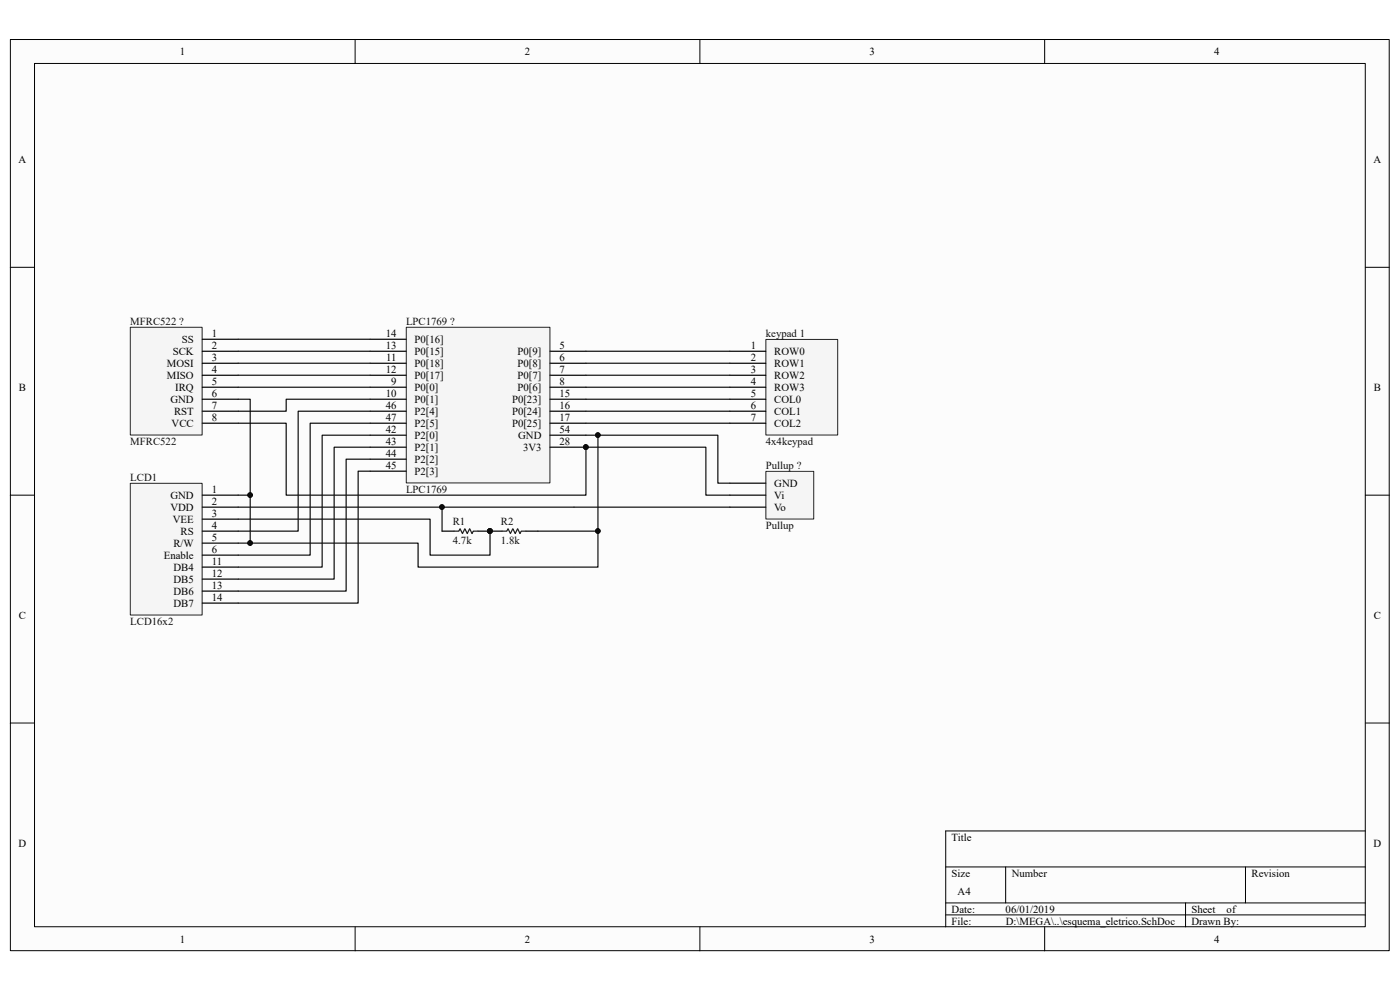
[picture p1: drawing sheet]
<svg xmlns="http://www.w3.org/2000/svg" width="297mm" height="210mm" viewBox="0 0 297 210" stroke-linecap="round" stroke-linejoin="round" font-family="sans-serif">
<path d="M2.2 8.4h292.5v193.3h-292.5z" fill="#fcfcfc"/>
<path d="M2.2 8.4h292.5v193.3h-292.5z" fill="none" stroke="#000" stroke-width=".21"/>
<path d="M7.4 13.5h282.2v183.1h-282.2z" fill="#fcfcfc"/>
<g fill="none" stroke="#000" stroke-width=".21">
<path d="M7.3 13.5h282.3v183.1h-282.3zM75.3 8.4v5.1M148.5 8.4v5.1M221.6 8.4v5.1M2.2 56.7h5.1M289.7 56.7h5.1M2.2 105h5.1M289.7 105h5.1M2.2 153.4h5.1M289.7 153.4h5.1M289.7 176.3h-89.1v20.3M75.3 196.6v5.1"/>
<path d="M148.5 196.6v5.1M200.6 183.9h89.1M200.6 191.5h89.1M200.6 194.1h89.1M213.4 183.9v7.6M221.6 196.6v5.1M251.5 191.5v5.1M264.2 183.9v7.6"/>
</g>
<path d="M93.8 112.7h2.5M101.4 112.7h5.1M111.6 112.7h2.5" fill="none" stroke="#000" stroke-width=".25"/>
<circle cx="103.9" cy="112.6" r=".48" fill="#0e0e0e" stroke="#0e0e0e" stroke-width=".21"/>
<path d="M96.3 112.7h1l.3-.5 .5 1 .5-1 .5 1 .5-1 .5 1 .3-.5h1M106.5 112.7h1l.3-.5 .5 1 .5-1 .5 1 .5-1 .5 1 .3-.5h1" fill="none" stroke="#1c1c1c" stroke-width=".25"/>
<path d="M27.7 102.6h15.2v27.9h-15.2z" fill="#f5f5f5"/>
<path d="M27.6 102.5h15.3v28h-15.3z" fill="none" stroke="#262626" stroke-width=".21"/>
<path d="M42.9 105h7.6M42.9 107.6h7.6M42.9 110.1h7.6M42.9 112.7h7.6M42.9 115.2h7.6M42.9 117.8h7.6M42.9 120.3h7.6M42.9 122.9h7.6M42.9 125.4h7.6M42.9 127.9h7.6" fill="none" stroke="#000" stroke-width=".25"/>
<path d="M162.5 72.1h15.2v20.2h-15.2z" fill="#f5f5f5"/>
<path d="M162.5 72h15.2v20.3h-15.2z" fill="none" stroke="#262626" stroke-width=".21"/>
<path d="M154.8 74.5h7.7M154.8 77.1h7.7M154.8 79.6h7.7M154.8 82.1h7.7M154.8 84.7h7.7M154.8 87.2h7.7M154.8 89.8h7.7" fill="none" stroke="#000" stroke-width=".25"/>
<path d="M86.2 69.5h30.5v32.9h-30.5z" fill="#f5f5f5"/>
<path d="M86.2 69.4h30.5v33h-30.5z" fill="none" stroke="#262626" stroke-width=".21"/>
<g fill="none" stroke="#000" stroke-width=".25">
<path d="M78.5 74.5h7.7M78.5 77.1h7.7M78.5 79.6h7.7M78.5 72h7.7M116.7 74.5h7.6M116.7 77.1h7.6M116.7 79.6h7.6M78.5 82.1h7.7M78.5 84.7h7.7M78.5 87.2h7.7M78.5 89.8h7.7M78.5 94.9h7.7"/>
<path d="M78.5 92.3h7.7M78.5 97.4h7.7M78.5 100h7.7M116.7 82.1h7.6M116.7 84.7h7.6M116.7 87.2h7.6M116.7 89.8h7.6M116.7 94.9h7.6M116.7 92.3h7.6"/>
</g>
<circle cx="124.3" cy="94.8" r=".48" fill="#0e0e0e" stroke="#0e0e0e" stroke-width=".21"/>
<path d="M27.7 69.5h15.2v22.8h-15.2z" fill="#f5f5f5"/>
<path d="M27.6 69.4h15.3v22.9h-15.3z" fill="none" stroke="#262626" stroke-width=".21"/>
<path d="M42.9 72h7.6M42.9 74.5h7.6M42.9 77.1h7.6M42.9 79.6h7.6M42.9 82.1h7.6M42.9 84.7h7.6M42.9 87.2h7.6M42.9 89.8h7.6" fill="none" stroke="#000" stroke-width=".25"/>
<path d="M162.5 100h10.1v10.1h-10.1z" fill="#f5f5f5"/>
<path d="M162.5 100h10.1v10.1h-10.1z" fill="none" stroke="#262626" stroke-width=".21"/>
<path d="M154.8 107.6h7.7M154.8 105h7.7M154.8 102.5h7.7" fill="none" stroke="#000" stroke-width=".25"/>
<g fill="none" stroke="#0e0e0e" stroke-width=".25">
<path d="M50.5 74.5h28M50.5 77.1h28M50.5 79.6h28M50.5 72h28M124.3 74.5h30.5M124.3 77.1h30.5M124.3 79.6h30.5M50.5 89.8h10.2v15.2h63.6v-10.1h25.5v10.1h5M50.5 84.7h2.6v20.3h-2.6M50.5 82.1h28M78.5 84.7h-17.8v2.5h-10.2M78.5 87.2h-15.2v25.5h-12.8"/>
<path d="M78.5 89.8h-12.7v28h-15.3M78.5 92.3h-10.2v28h-17.8M78.5 94.9h-7.6v28h-20.4M78.5 97.4h-5.1v28h-22.9M78.5 100h-2.5v27.9h-25.5M124.3 92.3h2.6v28h-38.2v-5.1h-35.6M124.3 82.1h30.5M124.3 84.7h30.5M124.3 87.2h30.5M124.3 89.8h30.5M126.9 92.3h25.4v10.2h2.5M50.5 110.1h40.7v7.7h12.8v-5.1"/>
<path d="M50.5 107.6h104.3M53.1 105v10.2h-2.6M93.8 107.6v5.1M114.1 112.7h12.8"/>
</g>
<g fill="#0e0e0e" stroke="#0e0e0e" stroke-width=".21">
<circle cx="53.1" cy="105" r=".48"/>
<circle cx="126.8" cy="112.6" r=".48"/>
<circle cx="93.8" cy="107.6" r=".48"/>
<circle cx="103.9" cy="112.6" r=".48"/>
<circle cx="53.1" cy="115.2" r=".48"/>
<circle cx="126.8" cy="92.3" r=".48"/>
<circle cx="124.3" cy="94.8" r=".48"/>
</g>
<g font-size="2.3">
<text x="38.2" y="11.7">1</text>
<text x="111.3" y="11.7">2</text>
<text x="184.5" y="11.7">3</text>
<text x="257.6" y="11.7">4</text>
<text x="3.9" y="34.6">A</text>
<text x="291.4" y="34.6">A</text>
<text x="45" y="71.5">1</text>
<text x="81.8" y="71.5">14</text>
<text x="35.4" y="77.9">MOSI</text>
<text x="36.7" y="75.3">SCK</text>
<text x="38.6" y="72.7">SS</text>
<text x="45" y="74">2</text>
<text x="45" y="76.6">3</text>
<text x="81.8" y="74">13</text>
<text x="81.9" y="76.6">11</text>
<text x="87.9" y="77.9">P0[18]</text>
<text x="87.9" y="75.3">P0[15]</text>
<text x="87.9" y="72.7">P0[16]</text>
<text x="109.8" y="75.3">P0[9]</text>
<text x="109.8" y="77.9">P0[8]</text>
<text x="118.7" y="74">5</text>
<text x="118.7" y="76.6">6</text>
<text x="159.3" y="74">1</text>
<text x="159.3" y="76.6">2</text>
<text x="164.3" y="75.3">ROW0</text>
<text x="164.3" y="77.9">ROW1</text>
<text x="4" y="82.9">B</text>
<text x="35.4" y="80.4">MISO</text>
<text x="37.2" y="82.9">IRQ</text>
<text x="45" y="79.1">4</text>
<text x="45" y="81.7">5</text>
<text x="81.8" y="79.1">12</text>
<text x="83" y="81.7">9</text>
<text x="87.9" y="82.9">P0[0]</text>
<text x="87.9" y="80.4">P0[17]</text>
<text x="109.8" y="80.4">P0[7]</text>
<text x="109.8" y="82.9">P0[6]</text>
<text x="118.7" y="79.1">7</text>
<text x="118.7" y="81.7">8</text>
<text x="159.3" y="79.1">3</text>
<text x="159.3" y="81.7">4</text>
<text x="164.3" y="80.4">ROW2</text>
<text x="164.3" y="82.9">ROW3</text>
<text x="291.5" y="82.9">B</text>
<text x="36.2" y="85.5">GND</text>
<text x="36.9" y="88">RST</text>
<text x="45" y="84.2">6</text>
<text x="45" y="86.7">7</text>
<text x="45" y="89.3">8</text>
<text x="81.8" y="84.2">10</text>
<text x="81.8" y="86.7">46</text>
<text x="81.8" y="89.3">47</text>
<text x="87.9" y="85.5">P0[1]</text>
<text x="87.9" y="88">P2[4]</text>
<text x="108.6" y="85.5">P0[23]</text>
<text x="108.6" y="88">P0[24]</text>
<text x="118.7" y="84.2">15</text>
<text x="118.7" y="86.7">16</text>
<text x="118.7" y="89.3">17</text>
<text x="159.3" y="84.2">5</text>
<text x="159.3" y="86.7">6</text>
<text x="159.3" y="89.3">7</text>
<text x="164.3" y="85.5">COL0</text>
<text x="164.3" y="88">COL1</text>
<text x="36.4" y="90.6">VCC</text>
<text x="81.8" y="91.8">42</text>
<text x="81.8" y="94.4">43</text>
<text x="87.9" y="93.1">P2[0]</text>
<text x="87.9" y="95.6">P2[1]</text>
<text x="87.9" y="90.6">P2[5]</text>
<text x="108.6" y="90.6">P0[25]</text>
<text x="109.9" y="93.1">GND</text>
<text x="111" y="95.6">3V3</text>
<text x="118.7" y="94.4">28</text>
<text x="118.7" y="91.8">54</text>
<text x="164.3" y="90.6">COL2</text>
<text x="81.8" y="96.9">44</text>
<text x="81.8" y="99.4">45</text>
<text x="87.9" y="98.2">P2[2]</text>
<text x="87.9" y="100.7">P2[3]</text>
<text x="36.2" y="105.8">GND</text>
<text x="45" y="104.6">1</text>
<text x="45" y="107.1">2</text>
<text x="164.3" y="105.8">Vi</text>
<text x="164.3" y="103.3">GND</text>
<text x="36.2" y="108.4">VDD</text>
<text x="36.7" y="110.9">VEE</text>
<text x="38.3" y="113.5">RS</text>
<text x="45" y="109.6">3</text>
<text x="45" y="112.2">4</text>
<text x="164.3" y="108.4">Vo</text>
<text x="34.8" y="118.5">Enable</text>
<text x="36.8" y="116">R/W</text>
<text x="45" y="114.7">5</text>
<text x="45" y="117.3">6</text>
<text x="45" y="119.8">11</text>
<text x="36.8" y="121.1">DB4</text>
<text x="36.8" y="123.6">DB5</text>
<text x="45" y="122.3">12</text>
<text x="45" y="124.9">13</text>
<text x="4" y="131.3">C</text>
<text x="36.8" y="126.2">DB6</text>
<text x="36.8" y="128.7">DB7</text>
<text x="45" y="127.4">14</text>
<text x="291.5" y="131.3">C</text>
<text x="3.9" y="179.6">D</text>
<text x="201.9" y="178.3">Title</text>
<text x="291.4" y="179.6">D</text>
<text x="201.9" y="186">Size</text>
<text x="214.6" y="186">Number</text>
<text x="265.5" y="186">Revision</text>
<text x="203.2" y="189.8">A4</text>
<text x="201.9" y="193.6">Date:</text>
<text x="201.9" y="196.1">File:</text>
<text x="213.3" y="193.6">06/01/2019</text>
<text x="213.4" y="196.1">D:\MEGA\..\esquema_eletrico.SchDoc</text>
<text x="252.8" y="193.6">Sheet</text>
<text x="252.8" y="196.1">Drawn By:</text>
<text x="260.2" y="193.6">of</text>
<text x="38.2" y="199.9">1</text>
<text x="111.3" y="199.9">2</text>
<text x="184.5" y="199.9">3</text>
<text x="257.6" y="199.9">4</text>
</g>
<g font-size="2.3" fill="#0e0e0e">
<text x="27.6" y="68.9">MFRC522 ?</text>
<text x="86.1" y="68.9">LPC1769 ?</text>
<text x="162.5" y="71.5">keypad 1</text>
<text x="27.6" y="94.4">MFRC522</text>
<text x="162.5" y="94.4">4x4keypad</text>
<text x="27.6" y="102">LCD1</text>
<text x="162.5" y="99.4">Pullup ?</text>
<text x="86.1" y="104.6">LPC1769</text>
<text x="96.1" y="111.4">R1</text>
<text x="106.3" y="111.4">R2</text>
<text x="162.5" y="112.2">Pullup</text>
<text x="96.1" y="115.5">4.7k</text>
<text x="106.3" y="115.5">1.8k</text>
<text x="27.6" y="132.5">LCD16x2</text>
</g>
</svg>
